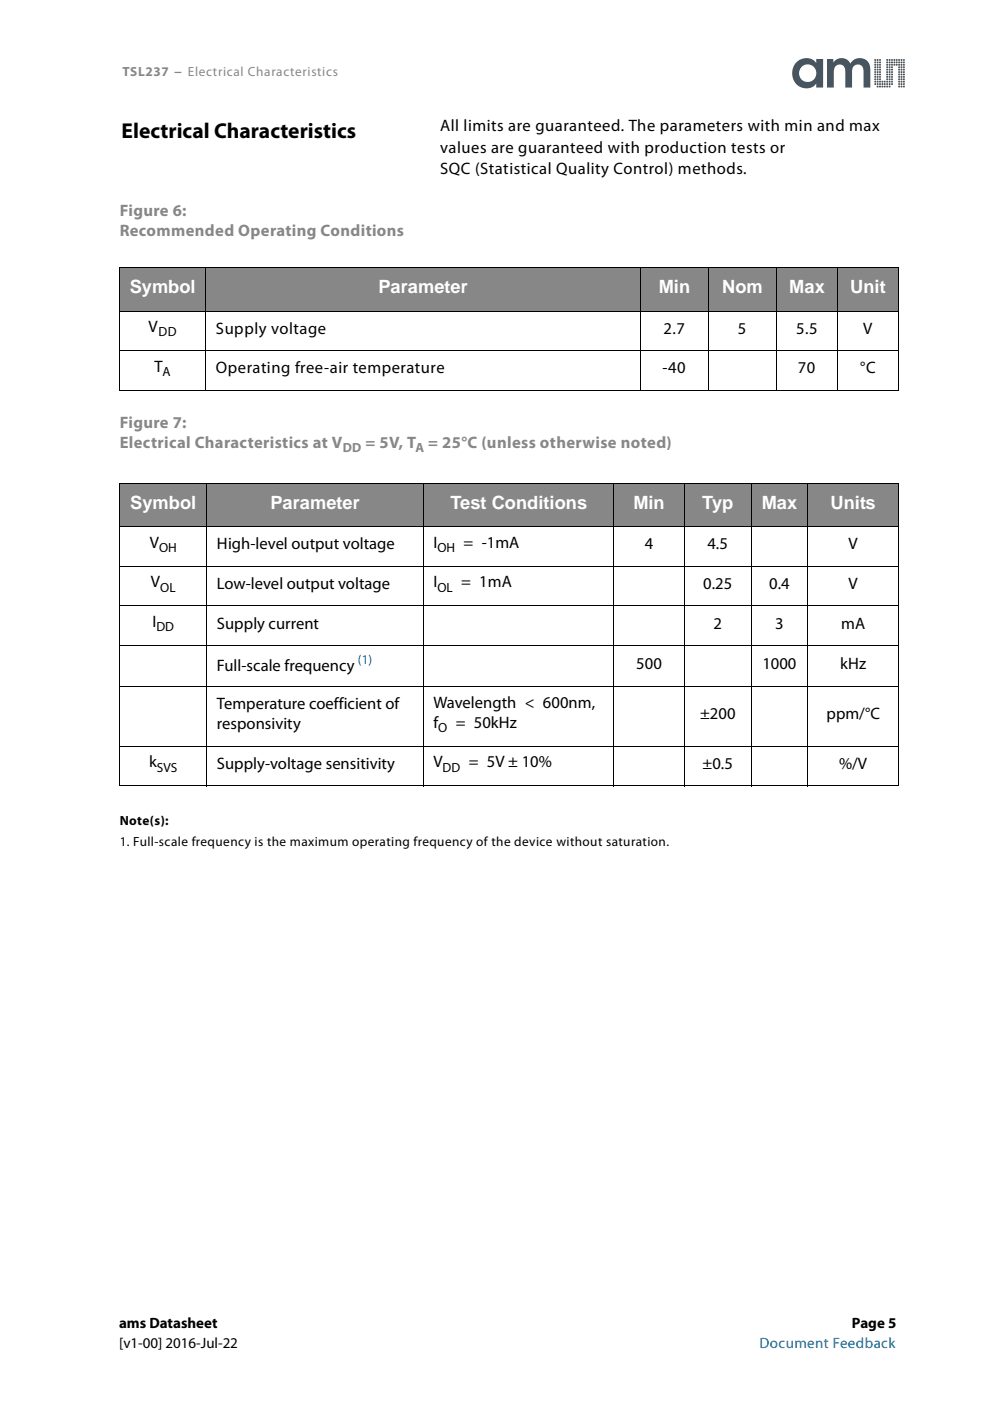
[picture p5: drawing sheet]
<svg xmlns="http://www.w3.org/2000/svg" width="210mm" height="297mm" viewBox="0 0 210 297" stroke-linecap="round" stroke-linejoin="round" font-family="sans-serif">
<g fill="#46555f">
<path d="M191.5 18.2h.3v.3h-.3z"/>
<path d="M191.5 17.7h.3v.3h-.3z"/>
<path d="M191.5 17.2h.3v.3h-.3z"/>
<path d="M191.5 16.6l.3 .1v.3l-.3-.1z"/>
<path d="M191.5 16.2h.3v.3l-.3-.1z"/>
<path d="M191.5 15.6h.3v.4l-.3-.1z"/>
<path d="M191.5 15.1h.3v.3h-.3z"/>
<path d="M191.5 14.6h.3v.3h-.3z"/>
<path d="M191.5 14.1h.3v.3h-.3z"/>
<path d="M191.5 13.6h.3v.3h-.3z"/>
<path d="M191.5 13.1h.3v.3h-.3z"/>
<path d="M191.5 12.6h.3v.3h-.3z"/>
<path d="M191 18.2h.3v.3h-.3z"/>
<path d="M191 17.7h.3v.3h-.3z"/>
<path d="M191 17.2h.3v.3h-.3z"/>
<path d="M191 16.7h.3v.3l-.3-.1z"/>
<path d="M191 16.2h.3v.3l-.3-.1z"/>
<path d="M191 15.6h.3v.3h-.3z"/>
<path d="M191 15.1h.3v.3h-.3z"/>
<path d="M191 14.6h.3v.3h-.3z"/>
<path d="M191 14.1h.3v.3h-.3z"/>
<path d="M191 13.6h.3v.3h-.3z"/>
<path d="M191 13.1h.3v.3h-.3z"/>
<path d="M191 12.6h.3v.3h-.3z"/>
<path d="M190.5 16.2h.3v.2h-.3z"/>
<path d="M190.5 15.6h.3v.3h-.3z"/>
<path d="M190.5 15.1h.3v.3h-.3z"/>
<path d="M190.5 14.6h.3v.3h-.3z"/>
<path d="M190.5 12.6h.3v.3l-.3-.1z"/>
<path d="M190.5 13.1h.3v.3h-.3z"/>
<path d="M190.5 13.6h.3v.3h-.3z"/>
<path d="M190.5 14.1h.3v.3h-.3z"/>
<path d="M190.5 16.7h.3v.3l-.3-.1z"/>
<path d="M190.5 17.2h.3v.3h-.3z"/>
<path d="M190.5 17.7h.3v.3h-.3z"/>
<path d="M190.5 18.2h.3v.3h-.3z"/>
<path d="M190 13.6h.3v.3h-.3z"/>
<path d="M190 13.1h.3v.3h-.3z"/>
<path d="M190 12.6h.3v.3h-.3z"/>
<path d="M189.5 13.6h.3v.3h-.3z"/>
<path d="M189.5 13.1h.3v.3h-.3z"/>
<path d="M189.5 12.6h.3v.3h-.3z"/>
<path d="M189 17.7h.3v.3h-.3z"/>
<path d="M189 17.2h.3v.3h-.3z"/>
<path d="M189 16.7h.3v.3l-.3-.1z"/>
<path d="M189 16.2h.3v.3l-.3-.1z"/>
<path d="M189 15.6h.3v.3h-.3z"/>
<path d="M189 15.1h.3v.3h-.3z"/>
<path d="M189 14.6h.3v.3h-.3z"/>
<path d="M189 14.1h.3v.3h-.3z"/>
<path d="M189 13.6h.3v.3h-.3z"/>
<path d="M189 13.1h.3v.3h-.3z"/>
<path d="M189 12.6h.3v.3h-.3z"/>
<path d="M188.5 16.2h.3v.2h-.3z"/>
<path d="M188.5 15.6h.3v.3h-.4z"/>
<path d="M188.5 15.1h.3v.3h-.4z"/>
<path d="M188.5 14.6h.2l.1 .3h-.3z"/>
<path d="M188.5 12.6h.3v.3l-.3-.1z"/>
<path d="M188.5 13.1h.3v.3h-.3z"/>
<path d="M188.5 13.6h.3v.3h-.3z"/>
<path d="M188.5 14.1h.3v.3h-.3z"/>
<path d="M188.5 16.7h.3v.3l-.3-.1z"/>
<path d="M188.5 17.2h.3v.3h-.3z"/>
<path d="M188.5 17.7h.3v.3h-.3z"/>
<path d="M188.5 18.2h.3v.3h-.3z"/>
<path d="M188 18.2h.3l-.1 .3h-.2z"/>
<path d="M187.9 17.7h.4l-.1 .3h-.2z"/>
<path d="M188 17.2h.3l-.1 .3h-.3z"/>
<path d="M188 16.6l.3 .1-.1 .3-.3-.1z"/>
<path d="M187.9 16.2h.4l-.1 .3-.3-.1z"/>
<path d="M188 15.6h.2v.4l-.3-.1z"/>
<path d="M188 15.1h.2v.3h-.3z"/>
<path d="M188 14.6h.3l-.1 .3h-.3z"/>
<path d="M188 14.1h.3l-.1 .3h-.2z"/>
<path d="M187.9 13.6h.4l-.1 .3h-.3z"/>
<path d="M188 13.1h.3v.3h-.3z"/>
<path d="M188 12.6h.3v.3h-.3z"/>
<path d="M187.4 17.2h.3v.3h-.3z"/>
<path d="M187.5 17.7h.2v.3h-.3z"/>
<path d="M187.4 18.2h.3v.3h-.3z"/>
<path d="M186.9 17.2h.3v.3h-.3z"/>
<path d="M187 17.7h.2v.3h-.3z"/>
<path d="M186.9 18.2h.3v.3h-.3z"/>
<path d="M186.4 16.2h.3v.2h-.3z"/>
<path d="M186.5 15.6h.2v.3h-.3z"/>
<path d="M186.5 15.1h.2v.3h-.3z"/>
<path d="M186.4 14.6h.3v.3h-.3z"/>
<path d="M186.4 12.6h.3v.3l-.3-.1z"/>
<path d="M186.4 13.1h.3v.3h-.3z"/>
<path d="M186.4 13.6h.3v.3h-.3z"/>
<path d="M186.4 14.1h.3v.3h-.3z"/>
<path d="M186.4 16.7h.3v.3l-.3-.1z"/>
<path d="M186.4 17.2h.3v.3h-.3z"/>
<path d="M186.5 17.7h.2v.3h-.3z"/>
<path d="M186.4 18.2h.3v.3h-.3z"/>
<path d="M186 18.2h.2v.3h-.3z"/>
<path d="M185.9 17.7h.3v.3h-.3z"/>
<path d="M185.9 17.2h.3v.3h-.3z"/>
<path d="M185.9 16.6l.3 .1v.3l-.3-.1z"/>
<path d="M185.9 16.2h.3v.3l-.3-.1z"/>
<path d="M185.9 15.6h.3v.4l-.3-.1z"/>
<path d="M185.9 15.1h.3v.3h-.3z"/>
<path d="M185.9 14.6h.3v.3h-.3z"/>
<path d="M185.9 14.1h.3v.3h-.3z"/>
<path d="M185.9 13.6h.3v.3h-.3z"/>
<path d="M185.9 13.1h.3v.3h-.3z"/>
<path d="M185.9 12.6h.3v.3h-.3z"/>
<path d="M185.4 17.7h.3v.3h-.3z"/>
<path d="M185.4 17.2h.3v.3h-.3z"/>
<path d="M185.4 16.7h.3v.3l-.3-.1z"/>
<path d="M185.4 16.2h.3v.3l-.3-.1z"/>
<path d="M185.4 15.6h.3v.3h-.3z"/>
<path d="M185.4 15.1h.3v.3h-.3z"/>
<path d="M185.4 14.6h.3v.3h-.3z"/>
<path d="M185.4 14.1h.3v.3h-.3z"/>
<path d="M185.4 13.6h.3v.3h-.3z"/>
<path d="M185.4 13.1h.3v.3h-.3z"/>
<path d="M168.9 13.2a3.2 3.2 0 0 0-.5 4.1 3.2 3.2 0 0 0 4 1.1l.7-.7v.9h1.4v-6.1h-1.4v.9a2.67 2.67 0 0 0-4.2-.2zM169.4 15.5a1.85 1.85 0 0 1 3.7 0 1.85 1.85 0 0 1-3.7 0zM175.3 12.5v6.1h1.5v-3.2a1.26 1.26 0 0 1 .7-1.6 1.26 1.26 0 0 1 1.6 .7l.1 4.1h1.5v-3.2a1.27 1.27 0 0 1 1.1-1.7 1.27 1.27 0 0 1 1.3 1.6v3.3h1.4v-2.9a2.82 2.82 0 0 0-1.6-3.3 2.26 2.26 0 0 0-2.6 1.1 2.08 2.08 0 0 0-3.6-.2v-.8z"/>
<circle cx="185.6" cy="12.7" r=".21"/>
</g>
<g fill="#878787">
<path d="M25.4 56.8h18.3v9.2h-18.3z"/>
<path d="M43.7 56.8h92.1v9.2h-92.1z"/>
<path d="M135.8 56.8h14.4v9.2h-14.4z"/>
<path d="M150.2 56.8h14.5v9.2h-14.5z"/>
<path d="M164.7 56.8h12.9v9.2h-12.9z"/>
<path d="M177.6 56.8h12.9v9.2h-12.9z"/>
<path d="M25.4 102.5h18.5v9.2h-18.5z"/>
<path d="M43.9 102.5h45.9v9.2h-45.9z"/>
<path d="M89.8 102.5h40.4v9.2h-40.4z"/>
<path d="M130.2 102.5h14.9v9.2h-14.9z"/>
<path d="M145.1 102.5h14.2v9.2h-14.2z"/>
<path d="M159.3 102.5h11.9v9.2h-11.9z"/>
<path d="M171.2 102.5h19.4v9.2h-19.4z"/>
</g>
<g fill="none" stroke="#000" stroke-width=".21">
<path d="M25.3 56.8h165.3M25.4 56.9v25.8M43.7 56.7v26.2M135.8 56.7v26.2M150.2 56.7v26.2M164.7 56.7v26.2M177.6 56.7v26.2M190.5 56.9v25.8M25.3 66h165.3M25.3 74.4h165.3M25.3 82.8h165.3M25.3 102.5h165.3"/>
<path d="M25.3 111.7h165.3M25.4 102.6v64M43.9 102.4v64.3M89.8 102.4v64.3M130.2 102.4v64.3M145.1 102.4v64.3M159.3 102.4v64.3M171.2 102.4v64.3M190.6 102.6v64M25.3 120.1h165.3M25.3 128.5h165.3M25.3 136.9h165.3"/>
<path d="M25.3 145.6h165.3M25.3 158.2h165.3M25.3 166.6h165.3"/>
</g>
<text font-size="4.6" x="25.8" y="29.2">Electrical Characteristics</text>
<g font-size="3.9" fill="#fff">
<text x="27.5" y="62.2">Symbol</text>
<text x="80.2" y="62.2">Parameter</text>
<text x="139.7" y="62.2">Min</text>
<text x="153.1" y="62.2">Nom</text>
<text x="167.3" y="62.2">Max</text>
<text x="180.3" y="62.2">Unit</text>
<text x="27.6" y="107.9">Symbol</text>
<text x="57.3" y="107.9">Parameter</text>
<text x="95.5" y="107.9">Test Conditions</text>
<text x="134.3" y="107.9">Min</text>
<text x="148.9" y="107.9">Typ</text>
<text x="161.5" y="107.9">Max</text>
<text x="176.1" y="107.9">Units</text>
</g>
<g font-size="3.5">
<text x="93.3" y="27.8">All limits are guaranteed. The parameters with min and max</text>
<text x="93.3" y="32.3">values are guaranteed with production tests or</text>
<text x="93.3" y="36.9">SQC (Statistical Quality Control) methods.</text>
<text x="31.5" y="70.4">V</text>
<text x="45.8" y="70.8">Supply voltage</text>
<text x="140.7" y="70.8">2.7</text>
<text x="156.5" y="70.8">5</text>
<text x="168.8" y="70.8">5.5</text>
<text x="183" y="70.8">V</text>
<text x="32.8" y="78.9">T</text>
<text x="45.8" y="79.2">Operating free-air temperature</text>
<text x="140.5" y="79.2">-40</text>
<text x="169.2" y="79.2">70</text>
<text x="182.4" y="79.2">°C</text>
<text x="31.7" y="116.1">V</text>
<text x="46" y="116.5">High-level output voltage</text>
<text x="91.9" y="116.1">I</text>
<text x="98.3" y="116.1">= -1mA</text>
<text x="136.7" y="116.5">4</text>
<text x="150" y="116.5">4.5</text>
<text x="179.9" y="116.5">V</text>
<text x="32" y="124.5">V</text>
<text x="46" y="124.9">Low-level output voltage</text>
<text x="91.9" y="124.5">I</text>
<text x="97.8" y="124.5">= 1mA</text>
<text x="149.1" y="124.9">0.25</text>
<text x="163.1" y="124.9">0.4</text>
<text x="179.9" y="124.9">V</text>
<text x="32.3" y="132.9">I</text>
<text x="46" y="133.3">Supply current</text>
<text x="151.3" y="133.3">2</text>
<text x="164.4" y="133.3">3</text>
<text x="178.3" y="133.3">mA</text>
<text x="46" y="142.3">Full-scale frequency</text>
<text x="134.9" y="141.8">500</text>
<text x="161.6" y="141.8">1000</text>
<text x="178.2" y="141.8">kHz</text>
<text x="46" y="150.4">Temperature coefficient of</text>
<text x="46" y="154.6">responsivity</text>
<text x="91.9" y="150.1">Wavelength &lt; 600nm,</text>
<text x="91.9" y="154.3">f</text>
<text x="96.6" y="154.3">= 50kHz</text>
<text x="148.4" y="152.5">±200</text>
<text x="175.2" y="152.5">ppm/°C</text>
<text x="31.6" y="162.7">k</text>
<text x="46" y="163">Supply-voltage sensitivity</text>
<text x="91.9" y="162.7">V</text>
<text x="99.4" y="162.7">= 5V ± 10%</text>
<text x="148.9" y="163">±0.5</text>
<text x="177.9" y="163">%/V</text>
</g>
<g font-size="3.5" fill="#878787">
<text x="25.4" y="45.8">Figure 6:</text>
<text x="25.4" y="50">Recommended Operating Conditions</text>
<text x="25.4" y="90.8">Figure 7:</text>
<text x="25.4" y="95">Electrical Characteristics at V</text>
<text x="77.5" y="95">= 5V, T</text>
<text x="90.8" y="95">= 25°C (unless otherwise noted)</text>
</g>
<g font-size="3.2">
<text x="25.3" y="281.5">ams Datasheet</text>
<text x="180.6" y="281.5">Page 5</text>
<text x="25.3" y="285.8">[v1-00] 2016-Jul-22</text>
</g>
<text font-size="3.2" fill="#0075b1" x="161" y="285.8">Document Feedback</text>
<g font-size="2.8" fill="#878787">
<text x="26" y="16.2">TSL237 − Electrical Characteristics</text>
<text x="72.7" y="95.9">DD</text>
<text x="88.1" y="95.9">A</text>
</g>
<g font-size="2.8">
<text x="33.6" y="71.3">DD</text>
<text x="34.4" y="79.7">A</text>
<text x="33.7" y="117">OH</text>
<text x="92.7" y="117">OH</text>
<text x="34" y="125.4">OL</text>
<text x="92.7" y="125.4">OL</text>
<text x="33.2" y="133.8">DD</text>
<text x="92.9" y="155.2">O</text>
<text x="33.3" y="163.6">SVS</text>
<text x="93.9" y="163.6">DD</text>
<text x="25.4" y="174.9">Note(s):</text>
<text x="25.4" y="179.5">1. Full-scale frequency is the maximum operating frequency of the device without saturation.</text>
</g>
<text font-size="2.8" fill="#0075b1" x="75.9" y="140.9">(1)</text>
</svg>
